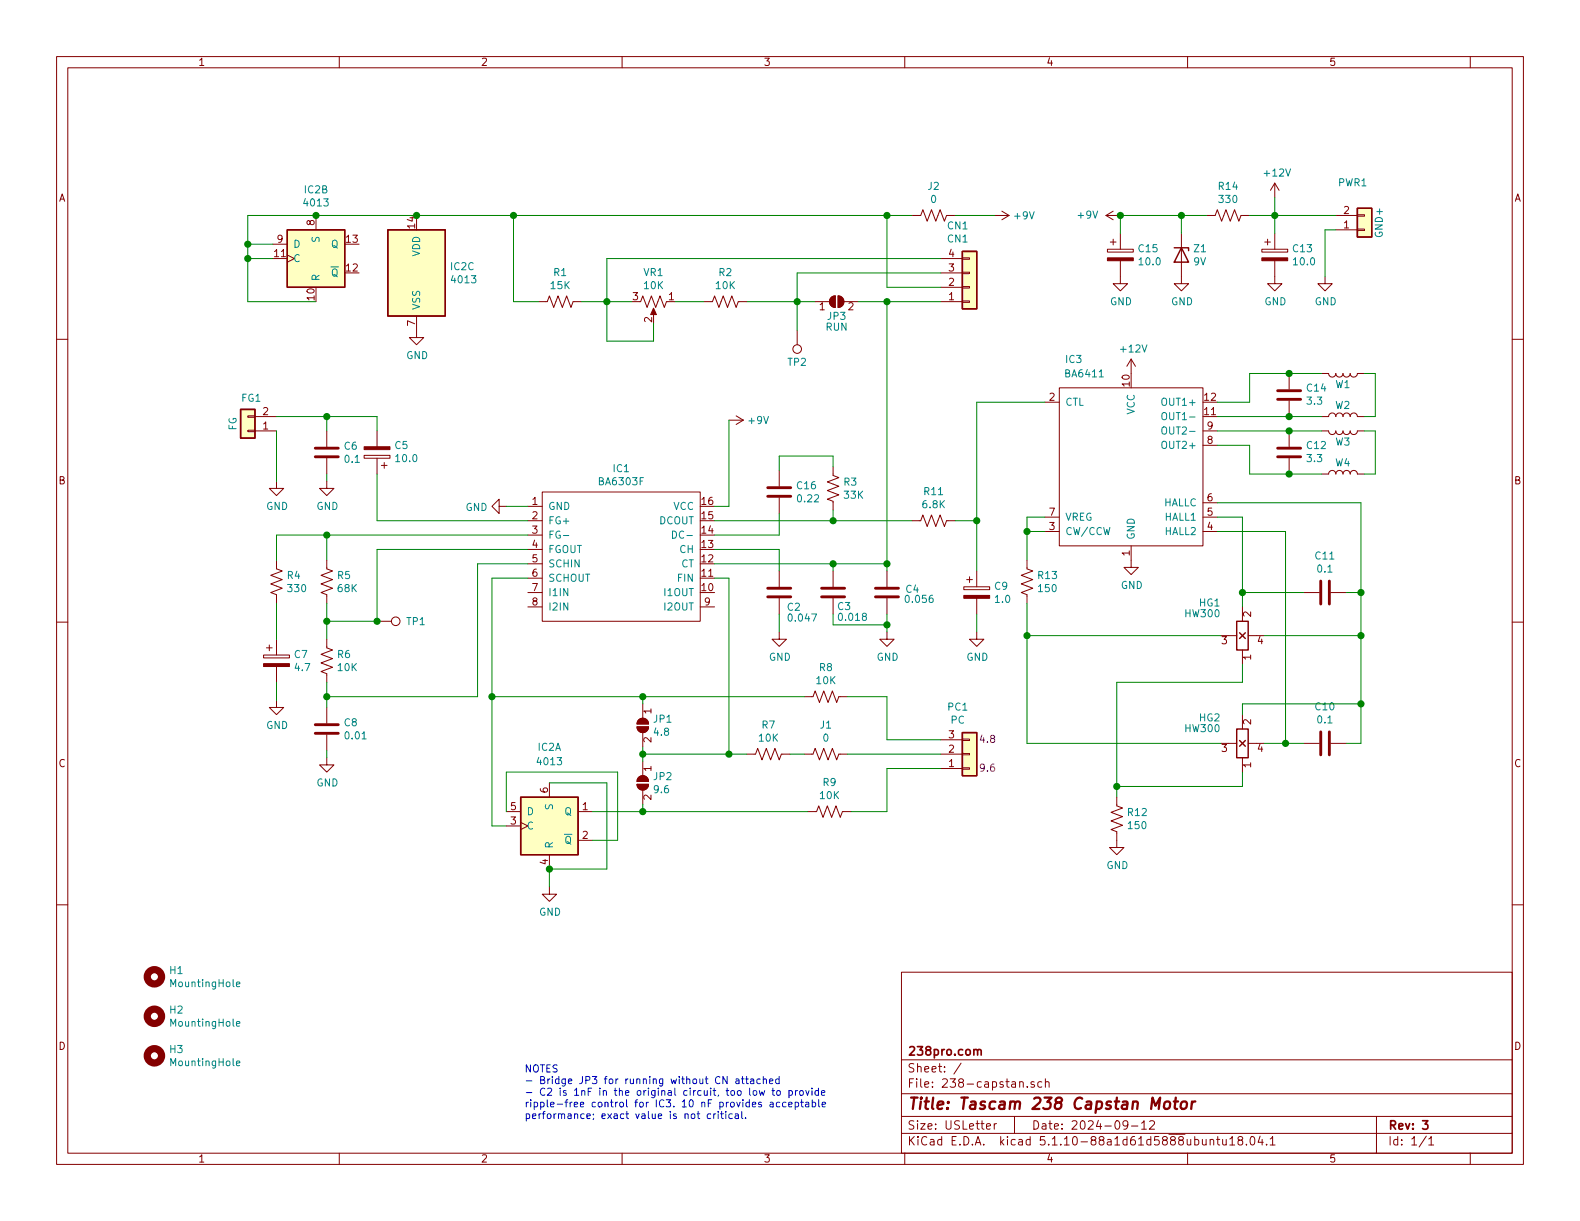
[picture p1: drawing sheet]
EESchema Schematic File Version 4
EELAYER 30 0
EELAYER END
$Descr USLetter 11000 8500
encoding utf-8
Sheet 1 1
Title "Tascam 238 Capstan Motor"
Date "2024-09-12"
Rev "3"
Comp "238pro.com"
Comment1 ""
Comment2 ""
Comment3 ""
Comment4 ""
$EndDescr
$Comp
L kicad-symbols:BA6411 IC3
U 1 1
P 7875 3250
F 0 "IC3" H 7475 4000 50  0000 C CNN
F 1 "BA6411" H 7550 3900 50  0000 C CNN
F 2 "denis:BA6411" H 7875 3150 50  0001 C CNN
F 3 "" H 7275 2950 50  0001 C CNN
	1    7875 3250
	1    0    0    -1  
$EndComp
$Comp
L Device:R_US R13
U 1 1
P 7150 4050
F 0 "R13" H 7218 4096 50  0000 L CNN
F 1 "150" H 7218 4005 50  0000 L CNN
F 2 "Resistor_SMD:R_1206_3216Metric_Pad1.30x1.75mm_HandSolder" V 7190 4040 50  0001 C CNN
F 3 "~" H 7150 4050 50  0001 C CNN
	1    7150 4050
	1    0    0    -1  
$EndComp
$Comp
L Device:R_US R12
U 1 1
P 7775 5700
F 0 "R12" H 7843 5746 50  0000 L CNN
F 1 "150" H 7843 5655 50  0000 L CNN
F 2 "Resistor_SMD:R_1206_3216Metric_Pad1.30x1.75mm_HandSolder" V 7815 5690 50  0001 C CNN
F 3 "~" H 7775 5700 50  0001 C CNN
	1    7775 5700
	1    0    0    -1  
$EndComp
$Comp
L 4xxx:4013 IC2
U 1 1
P 3825 5750
F 0 "IC2" H 3825 6300 50  0000 C CNN
F 1 "4013" H 3825 6200 50  0000 C CNN
F 2 "Package_SO:SO-14_5.3x10.2mm_P1.27mm" H 3825 5750 50  0001 C CNN
F 3 "http://www.onsemi.com/pub/Collateral/MC14013B-D.PDF" H 3825 5750 50  0001 C CNN
	1    3825 5750
	1    0    0    -1  
$EndComp
$Comp
L 4xxx:4013 IC2
U 2 1
P 2200 1800
F 0 "IC2" H 2200 2281 50  0000 C CNN
F 1 "4013" H 2200 2190 50  0000 C CNN
F 2 "Package_SO:SO-14_5.3x10.2mm_P1.27mm" H 2200 1800 50  0001 C CNN
F 3 "http://www.onsemi.com/pub/Collateral/MC14013B-D.PDF" H 2200 1800 50  0001 C CNN
	2    2200 1800
	1    0    0    -1  
$EndComp
$Comp
L 4xxx:4013 IC2
U 3 1
P 2900 1900
F 0 "IC2" H 3130 1946 50  0000 L CNN
F 1 "4013" H 3130 1855 50  0000 L CNN
F 2 "Package_SO:SO-14_5.3x10.2mm_P1.27mm" H 2900 1900 50  0001 C CNN
F 3 "http://www.onsemi.com/pub/Collateral/MC14013B-D.PDF" H 2900 1900 50  0001 C CNN
	3    2900 1900
	1    0    0    -1  
$EndComp
$Comp
L kicad-symbols:BA6303F IC1
U 1 1
P 4325 3875
F 0 "IC1" H 4325 4490 50  0000 C CNN
F 1 "BA6303F" H 4325 4399 50  0000 C CNN
F 2 "Package_SO:SOIC-16_4.55x10.3mm_P1.27mm" H 4325 3325 50  0001 C CNN
F 3 "" H 3775 3425 50  0001 C CNN
	1    4325 3875
	1    0    0    -1  
$EndComp
$Comp
L Device:R_POT_US VR1
U 1 1
P 4550 2100
F 0 "VR1" V 4345 2100 50  0000 C CNN
F 1 "10K" V 4436 2100 50  0000 C CNN
F 2 "Potentiometer_SMD:Potentiometer_Bourns_TC33X_Vertical" H 4550 2100 50  0001 C CNN
F 3 "~" H 4550 2100 50  0001 C CNN
	1    4550 2100
	0    1    1    0   
$EndComp
$Comp
L power:GND #PWR0101
U 1 1
P 3525 3525
F 0 "#PWR0101" H 3525 3275 50  0001 C CNN
F 1 "GND" V 3530 3397 50  0000 R CNN
F 2 "" H 3525 3525 50  0001 C CNN
F 3 "" H 3525 3525 50  0001 C CNN
	1    3525 3525
	0    1    1    0   
$EndComp
$Comp
L Device:CP C5
U 1 1
P 2625 3150
F 0 "C5" H 2507 3104 50  0000 R CNN
F 1 "10.0" H 2507 3195 50  0000 R CNN
F 2 "Capacitor_SMD:CP_Elec_4x5.3" H 2663 3000 50  0001 C CNN
F 3 "~" H 2625 3150 50  0001 C CNN
	1    2625 3150
	-1   0    0    1   
$EndComp
$Comp
L Device:CP C7
U 1 1
P 1925 4600
F 0 "C7" H 2043 4646 50  0000 L CNN
F 1 "4.7" H 2043 4555 50  0000 L CNN
F 2 "Capacitor_SMD:CP_Elec_4x5.3" H 1963 4450 50  0001 C CNN
F 3 "~" H 1925 4600 50  0001 C CNN
	1    1925 4600
	1    0    0    -1  
$EndComp
$Comp
L Device:CP C9
U 1 1
P 6800 4125
F 0 "C9" H 6918 4171 50  0000 L CNN
F 1 "1.0" H 6918 4080 50  0000 L CNN
F 2 "Capacitor_SMD:CP_Elec_4x5.3" H 6838 3975 50  0001 C CNN
F 3 "~" H 6800 4125 50  0001 C CNN
	1    6800 4125
	1    0    0    -1  
$EndComp
$Comp
L Device:CP C15
U 1 1
P 7800 1775
F 0 "C15" H 7918 1821 50  0000 L CNN
F 1 "10.0" H 7918 1730 50  0000 L CNN
F 2 "Capacitor_SMD:CP_Elec_4x5.3" H 7838 1625 50  0001 C CNN
F 3 "~" H 7800 1775 50  0001 C CNN
	1    7800 1775
	1    0    0    -1  
$EndComp
$Comp
L Device:C C14
U 1 1
P 8975 2750
F 0 "C14" H 8860 2704 50  0000 R CNN
F 1 "3.3" H 8860 2795 50  0000 R CNN
F 2 "Capacitor_SMD:CP_Elec_4x5.3" H 9013 2600 50  0001 C CNN
F 3 "~" H 8975 2750 50  0001 C CNN
	1    8975 2750
	-1   0    0    1   
$EndComp
$Comp
L Device:C C12
U 1 1
P 8975 3150
F 0 "C12" H 8860 3104 50  0000 R CNN
F 1 "3.3" H 8860 3195 50  0000 R CNN
F 2 "Capacitor_SMD:CP_Elec_4x5.3" H 9013 3000 50  0001 C CNN
F 3 "~" H 8975 3150 50  0001 C CNN
	1    8975 3150
	-1   0    0    1   
$EndComp
$Comp
L Device:C C3
U 1 1
P 5800 4125
F 0 "C3" H 5775 4225 50  0000 R CNN
F 1 "0.018" H 5775 4300 50  0000 R CNN
F 2 "denis:238_C3" H 5838 3975 50  0001 C CNN
F 3 "~" H 5800 4125 50  0001 C CNN
	1    5800 4125
	-1   0    0    1   
$EndComp
$Comp
L Device:C C4
U 1 1
P 6175 4125
F 0 "C4" H 6300 4150 50  0000 L CNN
F 1 "0.056" H 6290 4080 50  0000 L CNN
F 2 "denis:238_C4" H 6213 3975 50  0001 C CNN
F 3 "~" H 6175 4125 50  0001 C CNN
	1    6175 4125
	1    0    0    -1  
$EndComp
$Comp
L Device:C C2
U 1 1
P 5425 4125
F 0 "C2" H 5475 4025 50  0000 L CNN
F 1 "0.047" H 5475 3950 50  0000 L CNN
F 2 "Capacitor_SMD:C_1206_3216Metric_Pad1.33x1.80mm_HandSolder" H 5463 3975 50  0001 C CNN
F 3 "~" H 5425 4125 50  0001 C CNN
	1    5425 4125
	1    0    0    -1  
$EndComp
$Comp
L Device:C C16
U 1 1
P 5425 3425
F 0 "C16" H 5540 3471 50  0000 L CNN
F 1 "0.22" H 5540 3380 50  0000 L CNN
F 2 "Capacitor_SMD:C_1206_3216Metric_Pad1.33x1.80mm_HandSolder" H 5463 3275 50  0001 C CNN
F 3 "~" H 5425 3425 50  0001 C CNN
	1    5425 3425
	1    0    0    -1  
$EndComp
$Comp
L Device:C C6
U 1 1
P 2275 3150
F 0 "C6" H 2390 3196 50  0000 L CNN
F 1 "0.1" H 2390 3105 50  0000 L CNN
F 2 "Capacitor_SMD:C_1206_3216Metric_Pad1.33x1.80mm_HandSolder" H 2313 3000 50  0001 C CNN
F 3 "~" H 2275 3150 50  0001 C CNN
	1    2275 3150
	1    0    0    -1  
$EndComp
$Comp
L Device:C C8
U 1 1
P 2275 5075
F 0 "C8" H 2390 5121 50  0000 L CNN
F 1 "0.01" H 2390 5030 50  0000 L CNN
F 2 "Capacitor_SMD:C_1206_3216Metric_Pad1.33x1.80mm_HandSolder" H 2313 4925 50  0001 C CNN
F 3 "~" H 2275 5075 50  0001 C CNN
	1    2275 5075
	1    0    0    -1  
$EndComp
$Comp
L Connector:TestPoint TP1
U 1 1
P 2625 4325
F 0 "TP1" V 2625 4525 50  0000 L CNN
F 1 "TP1" V 2670 4513 50  0001 L CNN
F 2 "TestPoint:TestPoint_Pad_D1.5mm" H 2825 4325 50  0001 C CNN
F 3 "~" H 2825 4325 50  0001 C CNN
	1    2625 4325
	0    1    1    0   
$EndComp
$Comp
L Connector:TestPoint TP2
U 1 1
P 5550 2300
F 0 "TP2" H 5550 2525 50  0000 C CNN
F 1 "TP2" H 5550 2525 50  0001 C CNN
F 2 "TestPoint:TestPoint_Pad_D2.5mm" H 5750 2300 50  0001 C CNN
F 3 "~" H 5750 2300 50  0001 C CNN
	1    5550 2300
	-1   0    0    1   
$EndComp
$Comp
L Connector_Generic:Conn_01x02 FG1
U 1 1
P 1725 3000
F 0 "FG1" H 1700 2775 50  0000 C CNN
F 1 "FG" V 1825 2950 50  0000 C CNN
F 2 "denis:238_2_wire_conn" H 1725 3000 50  0001 C CNN
F 3 "~" H 1725 3000 50  0001 C CNN
	1    1725 3000
	-1   0    0    1   
$EndComp
$Comp
L Connector_Generic:Conn_01x02 PWR1
U 1 1
P 9500 1600
F 0 "PWR1" H 9418 1275 50  0000 C CNN
F 1 "GND+" V 9600 1550 50  0000 C CNN
F 2 "denis:238_2_wire_conn" H 9500 1600 50  0001 C CNN
F 3 "~" H 9500 1600 50  0001 C CNN
	1    9500 1600
	1    0    0    1   
$EndComp
$Comp
L Connector_Generic:Conn_01x04 CN1
U 1 1
P 6750 2000
F 0 "CN1" H 6668 1575 50  0000 C CNN
F 1 "CN1" H 6668 1666 50  0000 C CNN
F 2 "denis:238_4_wire_conn" H 6750 2000 50  0001 C CNN
F 3 "~" H 6750 2000 50  0001 C CNN
	1    6750 2000
	1    0    0    1   
$EndComp
$Comp
L Connector_Generic:Conn_01x03 PC1
U 1 1
P 6750 5250
F 0 "PC1" H 6668 4925 50  0000 C CNN
F 1 "PC" H 6668 5016 50  0000 C CNN
F 2 "denis:238_3_wire_conn" H 6750 5250 50  0001 C CNN
F 3 "~" H 6750 5250 50  0001 C CNN
F 4 "9.6" H 6875 5350 50  0000 C CNN "9.6"
F 5 "4.8" H 6875 5150 50  0000 C CNN "4.8"
	1    6750 5250
	1    0    0    1   
$EndComp
$Comp
L Jumper:SolderJumper_2_Open JP1
U 1 1
P 4475 5050
F 0 "JP1" V 4429 5118 50  0000 L CNN
F 1 "4.8" V 4520 5118 50  0000 L CNN
F 2 "Jumper:SolderJumper-2_P1.3mm_Open_RoundedPad1.0x1.5mm" H 4475 5050 50  0001 C CNN
F 3 "~" H 4475 5050 50  0001 C CNN
	1    4475 5050
	0    1    1    0   
$EndComp
$Comp
L Jumper:SolderJumper_2_Open JP2
U 1 1
P 4475 5450
F 0 "JP2" V 4429 5518 50  0000 L CNN
F 1 "9.6" V 4520 5518 50  0000 L CNN
F 2 "Jumper:SolderJumper-2_P1.3mm_Open_RoundedPad1.0x1.5mm" H 4475 5450 50  0001 C CNN
F 3 "~" H 4475 5450 50  0001 C CNN
	1    4475 5450
	0    1    1    0   
$EndComp
$Comp
L Jumper:SolderJumper_2_Open JP3
U 1 1
P 5825 2100
F 0 "JP3" H 5825 2000 50  0000 C CNN
F 1 "RUN" H 5825 1925 50  0000 C CNN
F 2 "Jumper:SolderJumper-2_P1.3mm_Open_RoundedPad1.0x1.5mm" H 5825 2100 50  0001 C CNN
F 3 "~" H 5825 2100 50  0001 C CNN
	1    5825 2100
	1    0    0    -1  
$EndComp
Wire Wire Line
	3675 3525 3525 3525
Wire Wire Line
	3675 3625 2625 3625
Wire Wire Line
	2275 2900 2275 3000
Connection ~ 2275 2900
Wire Wire Line
	2275 2900 1925 2900
Wire Wire Line
	1925 3000 1925 3350
Wire Wire Line
	2275 3300 2275 3350
$Comp
L power:GND #PWR0102
U 1 1
P 1925 3350
F 0 "#PWR0102" H 1925 3100 50  0001 C CNN
F 1 "GND" H 1930 3177 50  0000 C CNN
F 2 "" H 1925 3350 50  0001 C CNN
F 3 "" H 1925 3350 50  0001 C CNN
	1    1925 3350
	1    0    0    -1  
$EndComp
$Comp
L power:GND #PWR0103
U 1 1
P 2275 3350
F 0 "#PWR0103" H 2275 3100 50  0001 C CNN
F 1 "GND" H 2280 3177 50  0000 C CNN
F 2 "" H 2275 3350 50  0001 C CNN
F 3 "" H 2275 3350 50  0001 C CNN
	1    2275 3350
	1    0    0    -1  
$EndComp
Wire Wire Line
	1925 4750 1925 4875
$Comp
L power:GND #PWR0104
U 1 1
P 1925 4875
F 0 "#PWR0104" H 1925 4625 50  0001 C CNN
F 1 "GND" H 1930 4702 50  0000 C CNN
F 2 "" H 1925 4875 50  0001 C CNN
F 3 "" H 1925 4875 50  0001 C CNN
	1    1925 4875
	1    0    0    -1  
$EndComp
$Comp
L Device:R_US R4
U 1 1
P 1925 4050
F 0 "R4" H 1993 4096 50  0000 L CNN
F 1 "330" H 1993 4005 50  0000 L CNN
F 2 "Resistor_SMD:R_1206_3216Metric_Pad1.30x1.75mm_HandSolder" V 1965 4040 50  0001 C CNN
F 3 "~" H 1925 4050 50  0001 C CNN
	1    1925 4050
	1    0    0    -1  
$EndComp
$Comp
L Device:R_US R5
U 1 1
P 2275 4050
F 0 "R5" H 2343 4096 50  0000 L CNN
F 1 "68K" H 2343 4005 50  0000 L CNN
F 2 "Resistor_SMD:R_1206_3216Metric_Pad1.30x1.75mm_HandSolder" V 2315 4040 50  0001 C CNN
F 3 "" H 2275 4050 50  0001 C CNN
	1    2275 4050
	1    0    0    -1  
$EndComp
$Comp
L Device:R_US R6
U 1 1
P 2275 4600
F 0 "R6" H 2343 4646 50  0000 L CNN
F 1 "10K" H 2343 4555 50  0000 L CNN
F 2 "Resistor_SMD:R_1206_3216Metric_Pad1.30x1.75mm_HandSolder" V 2315 4590 50  0001 C CNN
F 3 "~" H 2275 4600 50  0001 C CNN
	1    2275 4600
	1    0    0    -1  
$EndComp
Wire Wire Line
	3675 3725 2275 3725
Wire Wire Line
	1925 3725 1925 3900
Wire Wire Line
	1925 4200 1925 4450
Wire Wire Line
	2275 3725 2275 3900
Connection ~ 2275 3725
Wire Wire Line
	2275 3725 1925 3725
Wire Wire Line
	2275 4325 2625 4325
Wire Wire Line
	2625 3825 3675 3825
Wire Wire Line
	2275 4325 2275 4450
Connection ~ 2275 4325
Wire Wire Line
	2275 4750 2275 4850
$Comp
L power:GND #PWR0105
U 1 1
P 2275 5275
F 0 "#PWR0105" H 2275 5025 50  0001 C CNN
F 1 "GND" H 2280 5102 50  0000 C CNN
F 2 "" H 2275 5275 50  0001 C CNN
F 3 "" H 2275 5275 50  0001 C CNN
	1    2275 5275
	1    0    0    -1  
$EndComp
Wire Wire Line
	2275 5225 2275 5275
Wire Wire Line
	2275 4850 3325 4850
Wire Wire Line
	3325 4850 3325 3925
Wire Wire Line
	3325 3925 3675 3925
Connection ~ 2275 4850
Wire Wire Line
	2275 4850 2275 4925
Wire Wire Line
	3525 5750 3425 5750
Wire Wire Line
	3425 5750 3425 4850
Wire Wire Line
	3425 4025 3675 4025
Wire Wire Line
	3525 5650 3525 5375
Wire Wire Line
	3525 5375 4300 5375
Wire Wire Line
	4300 5375 4300 5850
Wire Wire Line
	4300 5850 4125 5850
Wire Wire Line
	3825 5450 4225 5450
Wire Wire Line
	4225 5450 4225 6050
Wire Wire Line
	4225 6050 3825 6050
Wire Wire Line
	3825 6050 3825 6175
Connection ~ 3825 6050
$Comp
L power:GND #PWR0106
U 1 1
P 3825 6175
F 0 "#PWR0106" H 3825 5925 50  0001 C CNN
F 1 "GND" H 3830 6002 50  0000 C CNN
F 2 "" H 3825 6175 50  0001 C CNN
F 3 "" H 3825 6175 50  0001 C CNN
	1    3825 6175
	1    0    0    -1  
$EndComp
Wire Wire Line
	2625 3825 2625 4325
Connection ~ 2625 4325
$Comp
L Device:R_US R7
U 1 1
P 5350 5250
F 0 "R7" V 5145 5250 50  0000 C CNN
F 1 "10K" V 5236 5250 50  0000 C CNN
F 2 "Resistor_SMD:R_1206_3216Metric_Pad1.30x1.75mm_HandSolder" V 5390 5240 50  0001 C CNN
F 3 "~" H 5350 5250 50  0001 C CNN
	1    5350 5250
	0    1    1    0   
$EndComp
$Comp
L Device:R_US J1
U 1 1
P 5750 5250
F 0 "J1" V 5545 5250 50  0000 C CNN
F 1 "0" V 5636 5250 50  0000 C CNN
F 2 "Resistor_SMD:R_1206_3216Metric_Pad1.30x1.75mm_HandSolder" V 5790 5240 50  0001 C CNN
F 3 "~" H 5750 5250 50  0001 C CNN
	1    5750 5250
	0    1    1    0   
$EndComp
$Comp
L Device:R_US R8
U 1 1
P 5750 4850
F 0 "R8" V 5545 4850 50  0000 C CNN
F 1 "10K" V 5636 4850 50  0000 C CNN
F 2 "Resistor_SMD:R_1206_3216Metric_Pad1.30x1.75mm_HandSolder" V 5790 4840 50  0001 C CNN
F 3 "~" H 5750 4850 50  0001 C CNN
	1    5750 4850
	0    1    1    0   
$EndComp
$Comp
L Device:R_US R9
U 1 1
P 5775 5650
F 0 "R9" V 5570 5650 50  0000 C CNN
F 1 "10K" V 5661 5650 50  0000 C CNN
F 2 "Resistor_SMD:R_1206_3216Metric_Pad1.30x1.75mm_HandSolder" V 5815 5640 50  0001 C CNN
F 3 "~" H 5775 5650 50  0001 C CNN
	1    5775 5650
	0    1    1    0   
$EndComp
Connection ~ 3425 4850
Wire Wire Line
	3425 4850 3425 4025
Wire Wire Line
	4475 5250 5075 5250
Wire Wire Line
	5600 5250 5500 5250
Wire Wire Line
	5075 4025 4975 4025
Connection ~ 5075 5250
Wire Wire Line
	5075 5250 5200 5250
$Comp
L power:GND #PWR0107
U 1 1
P 6175 4400
F 0 "#PWR0107" H 6175 4150 50  0001 C CNN
F 1 "GND" H 6180 4227 50  0000 C CNN
F 2 "" H 6175 4400 50  0001 C CNN
F 3 "" H 6175 4400 50  0001 C CNN
	1    6175 4400
	1    0    0    -1  
$EndComp
Wire Wire Line
	4975 3825 5425 3825
Wire Wire Line
	5425 3825 5425 3975
$Comp
L power:GND #PWR0108
U 1 1
P 5425 4400
F 0 "#PWR0108" H 5425 4150 50  0001 C CNN
F 1 "GND" H 5430 4227 50  0000 C CNN
F 2 "" H 5425 4400 50  0001 C CNN
F 3 "" H 5425 4400 50  0001 C CNN
	1    5425 4400
	1    0    0    -1  
$EndComp
Wire Wire Line
	5425 4275 5425 4400
Wire Wire Line
	4975 3725 5425 3725
Wire Wire Line
	5425 3575 5425 3725
$Comp
L Device:R_US R3
U 1 1
P 5800 3400
F 0 "R3" H 5868 3446 50  0000 L CNN
F 1 "33K" H 5868 3355 50  0000 L CNN
F 2 "Resistor_SMD:R_1206_3216Metric_Pad1.30x1.75mm_HandSolder" V 5840 3390 50  0001 C CNN
F 3 "~" H 5800 3400 50  0001 C CNN
	1    5800 3400
	1    0    0    -1  
$EndComp
Wire Wire Line
	4975 3625 5800 3625
Wire Wire Line
	5800 3625 5800 3550
Wire Wire Line
	5800 3250 5800 3175
Wire Wire Line
	5800 3175 5425 3175
Wire Wire Line
	5425 3175 5425 3275
$Comp
L power:+9V #PWR0109
U 1 1
P 5075 2925
F 0 "#PWR0109" H 5075 2775 50  0001 C CNN
F 1 "+9V" V 5075 3050 50  0000 L CNN
F 2 "" H 5075 2925 50  0001 C CNN
F 3 "" H 5075 2925 50  0001 C CNN
	1    5075 2925
	0    1    1    0   
$EndComp
Wire Wire Line
	6550 2100 6175 2100
Wire Wire Line
	5550 2100 5550 1900
Wire Wire Line
	5550 1900 6550 1900
Wire Wire Line
	6175 2000 6550 2000
$Comp
L Device:R_US R2
U 1 1
P 5050 2100
F 0 "R2" V 4845 2100 50  0000 C CNN
F 1 "10K" V 4936 2100 50  0000 C CNN
F 2 "Resistor_SMD:R_1206_3216Metric_Pad1.30x1.75mm_HandSolder" V 5090 2090 50  0001 C CNN
F 3 "~" H 5050 2100 50  0001 C CNN
	1    5050 2100
	0    1    1    0   
$EndComp
Wire Wire Line
	5200 2100 5550 2100
Connection ~ 5550 2100
$Comp
L Device:R_US R1
U 1 1
P 3900 2100
F 0 "R1" V 3695 2100 50  0000 C CNN
F 1 "15K" V 3786 2100 50  0000 C CNN
F 2 "Resistor_SMD:R_1206_3216Metric_Pad1.30x1.75mm_HandSolder" V 3940 2090 50  0001 C CNN
F 3 "~" H 3900 2100 50  0001 C CNN
	1    3900 2100
	0    1    1    0   
$EndComp
$Comp
L power:GND #PWR0110
U 1 1
P 2900 2300
F 0 "#PWR0110" H 2900 2050 50  0001 C CNN
F 1 "GND" H 2905 2127 50  0000 C CNN
F 2 "" H 2900 2300 50  0001 C CNN
F 3 "" H 2900 2300 50  0001 C CNN
	1    2900 2300
	1    0    0    -1  
$EndComp
Wire Wire Line
	1900 1700 1725 1700
Wire Wire Line
	1725 1700 1725 1800
Wire Wire Line
	1725 1800 1900 1800
Wire Wire Line
	1725 2100 2200 2100
Wire Wire Line
	1725 2100 1725 1800
Connection ~ 1725 1800
Wire Wire Line
	1725 1700 1725 1500
Wire Wire Line
	1725 1500 2200 1500
Connection ~ 1725 1700
Wire Wire Line
	2200 1500 2900 1500
Connection ~ 2200 1500
Wire Wire Line
	2900 1500 3575 1500
Connection ~ 2900 1500
Wire Wire Line
	6175 2000 6175 1500
$Comp
L Device:R_US J2
U 1 1
P 6500 1500
F 0 "J2" V 6295 1500 50  0000 C CNN
F 1 "0" V 6386 1500 50  0000 C CNN
F 2 "Resistor_SMD:R_1206_3216Metric_Pad1.30x1.75mm_HandSolder" V 6540 1490 50  0001 C CNN
F 3 "~" H 6500 1500 50  0001 C CNN
	1    6500 1500
	0    1    1    0   
$EndComp
Wire Wire Line
	6175 1500 6350 1500
Connection ~ 6175 1500
$Comp
L power:+9V #PWR0111
U 1 1
P 6925 1500
F 0 "#PWR0111" H 6925 1350 50  0001 C CNN
F 1 "+9V" V 6925 1625 50  0000 L CNN
F 2 "" H 6925 1500 50  0001 C CNN
F 3 "" H 6925 1500 50  0001 C CNN
	1    6925 1500
	0    1    1    0   
$EndComp
Wire Wire Line
	6650 1500 6925 1500
$Comp
L power:GND #PWR0112
U 1 1
P 6800 4400
F 0 "#PWR0112" H 6800 4150 50  0001 C CNN
F 1 "GND" H 6805 4227 50  0000 C CNN
F 2 "" H 6800 4400 50  0001 C CNN
F 3 "" H 6800 4400 50  0001 C CNN
	1    6800 4400
	1    0    0    -1  
$EndComp
Wire Wire Line
	6800 4275 6800 4400
Wire Wire Line
	6800 3625 6800 3975
$Comp
L Device:R_US R11
U 1 1
P 6500 3625
F 0 "R11" V 6295 3625 50  0000 C CNN
F 1 "6.8K" V 6386 3625 50  0000 C CNN
F 2 "Resistor_SMD:R_1206_3216Metric_Pad1.30x1.75mm_HandSolder" V 6540 3615 50  0001 C CNN
F 3 "~" H 6500 3625 50  0001 C CNN
	1    6500 3625
	0    1    1    0   
$EndComp
Wire Wire Line
	5800 3625 6350 3625
Connection ~ 5800 3625
Wire Wire Line
	6650 3625 6800 3625
Wire Wire Line
	7275 3600 7150 3600
Wire Wire Line
	7150 3600 7150 3700
Wire Wire Line
	7150 3700 7275 3700
$Comp
L power:GND #PWR0113
U 1 1
P 7875 3900
F 0 "#PWR0113" H 7875 3650 50  0001 C CNN
F 1 "GND" H 7880 3727 50  0000 C CNN
F 2 "" H 7875 3900 50  0001 C CNN
F 3 "" H 7875 3900 50  0001 C CNN
	1    7875 3900
	1    0    0    -1  
$EndComp
Wire Wire Line
	7150 4425 7150 5175
$Comp
L power:GND #PWR0114
U 1 1
P 7775 5850
F 0 "#PWR0114" H 7775 5600 50  0001 C CNN
F 1 "GND" H 7780 5677 50  0000 C CNN
F 2 "" H 7775 5850 50  0001 C CNN
F 3 "" H 7775 5850 50  0001 C CNN
	1    7775 5850
	1    0    0    -1  
$EndComp
Connection ~ 9475 4425
Wire Wire Line
	8475 3600 8650 3600
$Comp
L Device:D_Zener Z1
U 1 1
P 8225 1775
F 0 "Z1" V 8179 1855 50  0000 L CNN
F 1 "9V" V 8270 1855 50  0000 L CNN
F 2 "Diode_SMD:D_MiniMELF" H 8225 1775 50  0001 C CNN
F 3 "~" H 8225 1775 50  0001 C CNN
	1    8225 1775
	0    1    1    0   
$EndComp
$Comp
L Device:CP C13
U 1 1
P 8875 1775
F 0 "C13" H 8993 1821 50  0000 L CNN
F 1 "10.0" H 8993 1730 50  0000 L CNN
F 2 "Capacitor_SMD:CP_Elec_4x5.3" H 8913 1625 50  0001 C CNN
F 3 "~" H 8875 1775 50  0001 C CNN
	1    8875 1775
	1    0    0    -1  
$EndComp
$Comp
L Device:R_US R14
U 1 1
P 8550 1500
F 0 "R14" V 8345 1500 50  0000 C CNN
F 1 "330" V 8436 1500 50  0000 C CNN
F 2 "Resistor_SMD:R_1206_3216Metric_Pad1.30x1.75mm_HandSolder" V 8590 1490 50  0001 C CNN
F 3 "~" H 8550 1500 50  0001 C CNN
	1    8550 1500
	0    1    1    0   
$EndComp
$Comp
L power:+12V #PWR0115
U 1 1
P 7875 2600
F 0 "#PWR0115" H 7875 2450 50  0001 C CNN
F 1 "+12V" H 7890 2773 50  0000 C CNN
F 2 "" H 7875 2600 50  0001 C CNN
F 3 "" H 7875 2600 50  0001 C CNN
	1    7875 2600
	1    0    0    -1  
$EndComp
Wire Wire Line
	8400 1500 8225 1500
Wire Wire Line
	8225 1500 8225 1625
Wire Wire Line
	8225 1500 7800 1500
Wire Wire Line
	7800 1500 7800 1625
Connection ~ 8225 1500
$Comp
L power:GND #PWR0116
U 1 1
P 7800 1925
F 0 "#PWR0116" H 7800 1675 50  0001 C CNN
F 1 "GND" H 7805 1752 50  0000 C CNN
F 2 "" H 7800 1925 50  0001 C CNN
F 3 "" H 7800 1925 50  0001 C CNN
	1    7800 1925
	1    0    0    -1  
$EndComp
$Comp
L power:GND #PWR0117
U 1 1
P 8225 1925
F 0 "#PWR0117" H 8225 1675 50  0001 C CNN
F 1 "GND" H 8230 1752 50  0000 C CNN
F 2 "" H 8225 1925 50  0001 C CNN
F 3 "" H 8225 1925 50  0001 C CNN
	1    8225 1925
	1    0    0    -1  
$EndComp
$Comp
L power:GND #PWR0118
U 1 1
P 8875 1925
F 0 "#PWR0118" H 8875 1675 50  0001 C CNN
F 1 "GND" H 8880 1752 50  0000 C CNN
F 2 "" H 8875 1925 50  0001 C CNN
F 3 "" H 8875 1925 50  0001 C CNN
	1    8875 1925
	1    0    0    -1  
$EndComp
Wire Wire Line
	8875 1500 8875 1625
Wire Wire Line
	8700 1500 8875 1500
$Comp
L power:GND #PWR0119
U 1 1
P 9225 1925
F 0 "#PWR0119" H 9225 1675 50  0001 C CNN
F 1 "GND" H 9230 1752 50  0000 C CNN
F 2 "" H 9225 1925 50  0001 C CNN
F 3 "" H 9225 1925 50  0001 C CNN
	1    9225 1925
	1    0    0    -1  
$EndComp
$Comp
L power:+12V #PWR0120
U 1 1
P 8875 1375
F 0 "#PWR0120" H 8875 1225 50  0001 C CNN
F 1 "+12V" H 8890 1548 50  0000 C CNN
F 2 "" H 8875 1375 50  0001 C CNN
F 3 "" H 8875 1375 50  0001 C CNN
	1    8875 1375
	1    0    0    -1  
$EndComp
Connection ~ 8875 1500
$Comp
L power:+9V #PWR0121
U 1 1
P 7800 1500
F 0 "#PWR0121" H 7800 1350 50  0001 C CNN
F 1 "+9V" V 7800 1650 50  0000 L CNN
F 2 "" H 7800 1500 50  0001 C CNN
F 3 "" H 7800 1500 50  0001 C CNN
	1    7800 1500
	0    -1   -1   0   
$EndComp
Connection ~ 7800 1500
Wire Wire Line
	8475 3100 8700 3100
Wire Wire Line
	8700 3100 8700 3300
Wire Wire Line
	8475 2800 8700 2800
Wire Wire Line
	8700 2800 8700 2600
$Comp
L Device:L W2
U 1 1
P 9350 2900
F 0 "W2" V 9425 2900 50  0000 C CNN
F 1 "W" V 9449 2900 50  0001 C CNN
F 2 "denis:238_winding" H 9350 2900 50  0001 C CNN
F 3 "~" H 9350 2900 50  0001 C CNN
	1    9350 2900
	0    -1   -1   0   
$EndComp
$Comp
L Device:L W1
U 1 1
P 9350 2600
F 0 "W1" V 9425 2600 50  0000 C CNN
F 1 "W" V 9260 2600 50  0001 C CNN
F 2 "denis:238_winding" H 9350 2600 50  0001 C CNN
F 3 "~" H 9350 2600 50  0001 C CNN
	1    9350 2600
	0    1    1    0   
$EndComp
$Comp
L Device:L W3
U 1 1
P 9350 3000
F 0 "W3" V 9425 3000 50  0000 C CNN
F 1 "W" V 9260 3000 50  0001 C CNN
F 2 "denis:238_winding" H 9350 3000 50  0001 C CNN
F 3 "~" H 9350 3000 50  0001 C CNN
	1    9350 3000
	0    1    1    0   
$EndComp
$Comp
L Device:L W4
U 1 1
P 9350 3300
F 0 "W4" V 9425 3300 50  0000 C CNN
F 1 "W" V 9449 3300 50  0001 C CNN
F 2 "denis:238_winding" H 9350 3300 50  0001 C CNN
F 3 "~" H 9350 3300 50  0001 C CNN
	1    9350 3300
	0    -1   -1   0   
$EndComp
Wire Wire Line
	9500 2600 9575 2600
Wire Wire Line
	9575 2600 9575 2900
Wire Wire Line
	9575 2900 9500 2900
Wire Wire Line
	9500 3000 9575 3000
Wire Wire Line
	9575 3000 9575 3300
Wire Wire Line
	9575 3300 9500 3300
Wire Wire Line
	6800 2800 7275 2800
Wire Wire Line
	6800 2800 6800 3625
Connection ~ 6800 3625
Wire Wire Line
	8950 3700 8475 3700
Wire Wire Line
	8950 3700 8950 5175
Wire Wire Line
	9475 3500 9475 4125
Wire Wire Line
	8475 3500 9475 3500
Wire Wire Line
	7150 4425 7150 4200
Wire Wire Line
	9475 4425 8800 4425
Wire Wire Line
	7150 4425 8500 4425
Wire Wire Line
	8650 4750 8650 4625
$Comp
L Device:Hall_Generator HG1
U 1 1
P 8650 4425
F 0 "HG1" H 8500 4200 50  0000 R CNN
F 1 "HW300" H 8500 4275 50  0000 R CNN
F 2 "denis:HW300" H 8650 4425 50  0001 C CNN
F 3 "~" H 8650 4425 50  0001 C CNN
	1    8650 4425
	1    0    0    1   
$EndComp
Wire Wire Line
	8500 5175 7150 5175
Wire Wire Line
	8800 5175 8950 5175
$Comp
L Device:Hall_Generator HG2
U 1 1
P 8650 5175
F 0 "HG2" H 8500 5000 50  0000 R CNN
F 1 "HW300" H 8500 5075 50  0000 R CNN
F 2 "denis:HW300" H 8650 5175 50  0001 C CNN
F 3 "~" H 8650 5175 50  0001 C CNN
	1    8650 5175
	1    0    0    1   
$EndComp
Connection ~ 7150 4425
Wire Wire Line
	7775 5550 7775 5475
Wire Wire Line
	7775 4750 8650 4750
Wire Wire Line
	8650 5375 8650 5475
Connection ~ 7775 5475
Wire Wire Line
	7775 5475 7775 4750
Wire Wire Line
	8650 3600 8650 4125
Wire Wire Line
	8650 4975 8650 4900
Wire Wire Line
	8650 4900 9475 4900
Wire Wire Line
	9475 4900 9475 4425
Wire Wire Line
	7775 5475 8650 5475
Wire Wire Line
	8950 5175 9075 5175
Connection ~ 8950 5175
Wire Wire Line
	9375 5175 9475 5175
Wire Wire Line
	9475 5175 9475 4900
Connection ~ 9475 4900
Wire Wire Line
	8650 4125 9075 4125
Connection ~ 8650 4125
Wire Wire Line
	8650 4125 8650 4225
Wire Wire Line
	9375 4125 9475 4125
Connection ~ 9475 4125
Wire Wire Line
	9475 4125 9475 4425
Connection ~ 7150 3700
Wire Wire Line
	7150 3700 7150 3900
Wire Wire Line
	5900 5250 6550 5250
Wire Wire Line
	5925 5650 6175 5650
Wire Wire Line
	6175 5650 6175 5350
Wire Wire Line
	6175 5350 6550 5350
Wire Wire Line
	5900 4850 6175 4850
Wire Wire Line
	6175 4850 6175 5150
Wire Wire Line
	6175 5150 6550 5150
Wire Wire Line
	4050 2100 4225 2100
Connection ~ 4225 2100
Wire Wire Line
	4225 2100 4400 2100
Wire Wire Line
	3750 2100 3575 2100
Wire Wire Line
	3575 2100 3575 1500
Connection ~ 3575 1500
Wire Wire Line
	4700 2100 4900 2100
Wire Wire Line
	4225 1800 4225 2100
Wire Wire Line
	3575 1500 6175 1500
Wire Wire Line
	5550 2100 5675 2100
Wire Wire Line
	5975 2100 6175 2100
Connection ~ 6175 2100
Wire Wire Line
	5075 4025 5075 5250
Wire Wire Line
	4125 5650 4475 5650
Wire Wire Line
	3425 4850 4475 4850
Wire Wire Line
	4475 4850 4475 4900
Connection ~ 4475 4850
Wire Wire Line
	4475 4850 5600 4850
Wire Wire Line
	4475 5200 4475 5250
Connection ~ 4475 5250
Wire Wire Line
	4475 5250 4475 5300
Wire Wire Line
	4475 5600 4475 5650
Connection ~ 4475 5650
Wire Wire Line
	4475 5650 5625 5650
Wire Wire Line
	4975 3925 5800 3925
Wire Wire Line
	5800 3925 5800 3975
Connection ~ 5800 3925
Wire Wire Line
	5800 3925 6175 3925
Wire Wire Line
	6175 3925 6175 3975
Connection ~ 6175 3925
Wire Wire Line
	5800 4275 5800 4350
Wire Wire Line
	5800 4350 6175 4350
Wire Wire Line
	6175 4350 6175 4400
Wire Wire Line
	6175 4275 6175 4350
Connection ~ 6175 4350
Wire Wire Line
	6175 2100 6175 3925
Wire Wire Line
	2625 3300 2625 3625
Wire Wire Line
	2625 2900 2625 3000
Wire Wire Line
	2275 2900 2625 2900
Wire Wire Line
	2275 4200 2275 4325
Wire Wire Line
	9225 1925 9225 1600
Wire Wire Line
	9225 1600 9300 1600
Wire Wire Line
	8875 1500 9300 1500
Wire Wire Line
	8875 1375 8875 1500
Wire Wire Line
	4225 1800 6550 1800
Wire Wire Line
	4225 2100 4225 2375
Wire Wire Line
	4225 2375 4550 2375
Wire Wire Line
	4550 2375 4550 2250
Wire Wire Line
	8475 2900 8975 2900
Wire Wire Line
	8700 2600 8975 2600
Connection ~ 8975 2900
Wire Wire Line
	8975 2900 9200 2900
Connection ~ 8975 2600
Wire Wire Line
	8975 2600 9200 2600
Wire Wire Line
	8475 3000 8975 3000
Wire Wire Line
	8700 3300 8975 3300
Connection ~ 8975 3300
Wire Wire Line
	8975 3300 9200 3300
Connection ~ 8975 3000
Wire Wire Line
	8975 3000 9200 3000
$Comp
L Mechanical:MountingHole H3
U 1 1
P 1075 7350
F 0 "H3" H 1175 7396 50  0000 L CNN
F 1 "MountingHole" H 1175 7305 50  0000 L CNN
F 2 "MountingHole:MountingHole_2.1mm" H 1075 7350 50  0001 C CNN
F 3 "~" H 1075 7350 50  0001 C CNN
	1    1075 7350
	1    0    0    -1  
$EndComp
$Comp
L Mechanical:MountingHole H2
U 1 1
P 1075 7075
F 0 "H2" H 1175 7121 50  0000 L CNN
F 1 "MountingHole" H 1175 7030 50  0000 L CNN
F 2 "MountingHole:MountingHole_2.1mm" H 1075 7075 50  0001 C CNN
F 3 "~" H 1075 7075 50  0001 C CNN
	1    1075 7075
	1    0    0    -1  
$EndComp
$Comp
L Mechanical:MountingHole H1
U 1 1
P 1075 6800
F 0 "H1" H 1175 6846 50  0000 L CNN
F 1 "MountingHole" H 1175 6755 50  0000 L CNN
F 2 "MountingHole:MountingHole_2.1mm" H 1075 6800 50  0001 C CNN
F 3 "~" H 1075 6800 50  0001 C CNN
	1    1075 6800
	1    0    0    -1  
$EndComp
$Comp
L Device:C C10
U 1 1
P 9225 5175
F 0 "C10" V 9477 5175 50  0000 C CNN
F 1 "0.1" V 9386 5175 50  0000 C CNN
F 2 "Capacitor_SMD:C_1206_3216Metric_Pad1.33x1.80mm_HandSolder" H 9263 5025 50  0001 C CNN
F 3 "~" H 9225 5175 50  0001 C CNN
	1    9225 5175
	0    -1   -1   0   
$EndComp
$Comp
L Device:C C11
U 1 1
P 9225 4125
F 0 "C11" V 9477 4125 50  0000 C CNN
F 1 "0.1" V 9386 4125 50  0000 C CNN
F 2 "Capacitor_SMD:C_1206_3216Metric_Pad1.33x1.80mm_HandSolder" H 9263 3975 50  0001 C CNN
F 3 "~" H 9225 4125 50  0001 C CNN
	1    9225 4125
	0    -1   -1   0   
$EndComp
Wire Wire Line
	5550 2100 5550 2300
Wire Wire Line
	5075 2925 5075 3525
Wire Wire Line
	5075 3525 4975 3525
Text Notes 3650 7800 0    50   ~ 0
NOTES\n- Bridge JP3 for running without CN attached\n- C2 is 1nF in the original circuit, too low to provide\nripple-free control for IC3. 10 nF provides acceptable\nperformance; exact value is not critical.
$EndSCHEMATC
